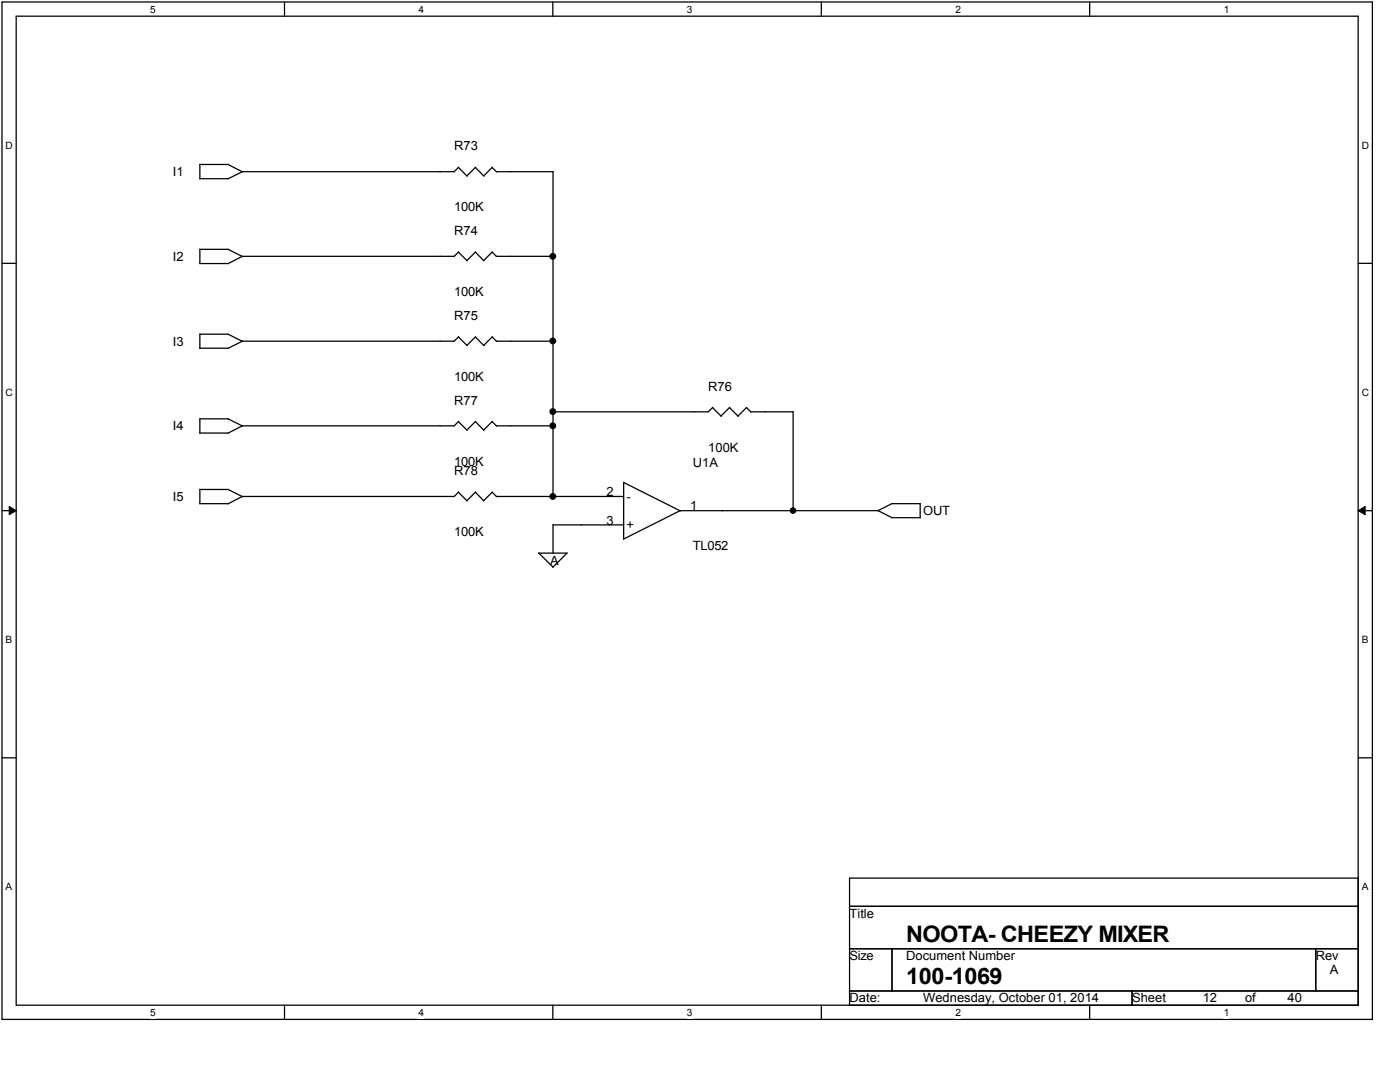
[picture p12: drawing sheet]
<svg xmlns="http://www.w3.org/2000/svg" width="279mm" height="216mm" viewBox="0 0 279 216" stroke-linecap="round" stroke-linejoin="round" font-family="sans-serif">
<path d="M.4 .4h273.5v203h-273.5zM3.2 3.2h267.9v197.4h-267.9z" fill="none" stroke="#000" stroke-width=".25"/>
<g fill="#fff">
<path d="M30 .7h1.1v2.3h-1.1z"/>
<path d="M30 200.9h1.1v2.3h-1.1z"/>
</g>
<path d="M56.8 .4v2.8M56.8 200.6v2.8" fill="none" stroke="#000" stroke-width=".25"/>
<g fill="#fff">
<path d="M83.5 .7h1.1v2.3h-1.1z"/>
<path d="M83.5 200.9h1.1v2.3h-1.1z"/>
</g>
<path d="M110.3 .4v2.8M110.3 200.6v2.8" fill="none" stroke="#000" stroke-width=".25"/>
<g fill="#fff">
<path d="M137.1 .7h1.1v2.3h-1.1z"/>
<path d="M137.1 200.9h1.1v2.3h-1.1z"/>
</g>
<path d="M163.9 .4v2.8M163.9 200.6v2.8" fill="none" stroke="#000" stroke-width=".25"/>
<g fill="#fff">
<path d="M190.7 .7h1.1v2.3h-1.1z"/>
<path d="M190.7 200.9h1.1v2.3h-1.1z"/>
</g>
<path d="M217.5 .4v2.8M217.5 200.6v2.8" fill="none" stroke="#000" stroke-width=".25"/>
<g fill="#fff">
<path d="M244.2 .7h1.1v2.3h-1.1z"/>
<path d="M244.2 200.9h1.1v2.3h-1.1z"/>
<path d="M1.1 27.9h1.5v2.2h-1.5z"/>
<path d="M271.8 27.9h1.4v2.2h-1.4z"/>
<path d="M1.1 77.2h1.5v2.2h-1.5z"/>
<path d="M271.8 77.2h1.4v2.2h-1.4z"/>
</g>
<path d="M.4 52.5h2.8M271.1 52.5h2.8" fill="none" stroke="#000" stroke-width=".25"/>
<g fill="#fff">
<path d="M1.1 126.5h1.3v2.3h-1.3z"/>
<path d="M271.8 126.5h1.3v2.3h-1.3z"/>
</g>
<path d="M.4 101.9h2.8M271.1 101.9h2.8" fill="none" stroke="#000" stroke-width=".25"/>
<path d="M1.8 101.1l1.4 .8-1.4 .8zM271.1 101.9l1.3-.8v1.6z" fill="#000"/>
<path d="M1.8 101.1l1.4 .8-1.4 .8zM271.1 101.9l1.3-.8v1.6z" fill="none" stroke="#000" stroke-width=".2"/>
<g fill="#fff">
<path d="M1.1 175.9h1.3v2.2h-1.3z"/>
<path d="M271.8 175.9h1.3v2.2h-1.3z"/>
</g>
<g fill="none" stroke="#000" stroke-width=".25">
<path d="M39.9 32.8h5.7M39.9 32.8l-.1 2.9h5.7M45.5 32.8l2.9 1.5M91.5 33.4l-.9 .9h-42.2l-2.9 1.4M94.9 33.4l1.7 1.7M94.9 33.4l-1.7 1.7-1.7-1.7M98.2 33.4l.9 .9M98.3 33.4l-1.8 1.7M99.1 34.3h11.3M110.4 34.2v64.9M39.9 49.7v2.9h5.6M39.9 49.8h5.7"/>
<path d="M45.5 49.8l2.9 1.4M91.5 50.3l1.7 1.7M91.5 50.3l-.9 .8h-42.2l-2.9 1.5M94.9 50.3l1.7 1.7M94.9 50.3l-1.7 1.7M98.2 50.3l.9 .9M98.3 50.3l-1.8 1.7M99.1 51.1h11.3M39.9 66.6v2.9h5.6M39.9 66.7h5.7M45.5 66.7l2.9 1.4M91.5 67.2l-.9 .9h-42.2l-2.9 1.4"/>
<path d="M94.9 67.2l1.7 1.8M94.9 67.2l-1.7 1.8-1.7-1.8M98.2 67.2l.9 .9h11.3M98.3 67.2l-1.8 1.7M39.9 97.6l-.1 2.9h5.7M39.9 83.5v2.9h5.6M39.9 83.6h5.7M39.9 97.7h5.7M45.5 83.6l2.9 1.4M45.5 97.7l2.9 1.4M91.5 84.1l1.7 1.8M91.5 98.2l-.9 .9h-42.2l-2.9 1.4"/>
<path d="M91.5 84.1l-.9 .9h-42.2l-2.9 1.5M94.9 98.2l1.7 1.8M94.9 84.1l1.7 1.8M94.9 98.2l-1.7 1.8-1.7-1.8M94.9 84.1l-1.7 1.7M98.2 98.2l.9 .9h25.4M98.2 84.1l.9 .9M98.3 98.2l-1.8 1.7M98.3 84.1l-1.8 1.7M99.1 85h11.3M124.5 96.2v11.3M124.5 96.3l11.3 5.6"/>
<path d="M142.2 81.3l1.7 1.8M142.2 81.3l-.8 .9h-31.1M145.6 81.3l1.7 1.8M145.6 81.3l-1.7 1.7M149 81.3l.9 .9M149 81.3l-1.7 1.7M149.8 82.2h8.5v19.7M107.5 110.3l2.9 2.9M107.5 110.4h5.7M110.4 104.7h14.1M110.4 104.7v5.7M113.2 110.4l-2.9 2.8"/>
<path d="M175.2 101.9l2.8 1.4M178 103.3h5.6M178 100.5h5.7M178.1 100.5l-2.9 1.4h-39.5l-11.3 5.7M183.6 100.5v2.8M.4 151.2h2.8M271.1 151.2h2.8M169.5 175.2h101.6v25.4h-101.6zM169.5 180.8h101.6M169.5 189.3h101.6M169.5 197.7h101.6M178 189.3v8.4"/>
<path d="M225.9 197.7v2.9M262.6 189.3v8.4"/>
<circle cx="110.3" cy="51.1" r=".56"/>
<circle cx="110.3" cy="68" r=".56"/>
<circle cx="110.3" cy="85" r=".56"/>
<circle cx="110.3" cy="82.1" r=".56"/>
<circle cx="110.3" cy="99.1" r=".56"/>
<circle cx="158.3" cy="101.9" r=".54"/>
</g>
<g fill="#000">
<circle cx="110.3" cy="51.1" r=".56"/>
<circle cx="110.3" cy="68" r=".56"/>
<circle cx="110.3" cy="85" r=".56"/>
<circle cx="110.3" cy="82.1" r=".56"/>
<circle cx="110.3" cy="99.1" r=".56"/>
<circle cx="158.3" cy="101.9" r=".54"/>
</g>
<g font-size="4.5">
<text x="180.8" y="187.9">NOOTA- CHEEZY MIXER</text>
<text x="180.8" y="196.3">100-1069</text>
</g>
<g font-size="2.5">
<text x="34.5" y="35.1">I1</text>
<text x="90.6" y="30">R73</text>
<text x="90.6" y="42.2">100K</text>
<text x="90.6" y="47">R74</text>
<text x="34.5" y="52">I2</text>
<text x="90.6" y="59.1">100K</text>
<text x="90.6" y="63.9">R75</text>
<text x="34.5" y="69">I3</text>
<text x="90.6" y="76">100K</text>
<text x="141.4" y="78">R76</text>
<text x="90.6" y="80.8">R77</text>
<text x="34.5" y="85.9">I4</text>
<text x="90.6" y="94.9">R78</text>
<text x="90.6" y="92.9">100K</text>
<text x="138.3" y="93.2">U1A</text>
<text x="141.4" y="90.1">100K</text>
<text x="34.5" y="100">I5</text>
<text x="121" y="99">2</text>
<text x="125" y="100">-</text>
<text x="137.7" y="101.9">1</text>
<text x="90.6" y="107">100K</text>
<text x="121" y="104.7">3</text>
<text x="125" y="105.6">+</text>
<text x="184.2" y="102.8">OUT</text>
<text x="109.8" y="112.7">A</text>
<text x="138.3" y="109.8">TL052</text>
<text x="169.5" y="183.1">Title</text>
<text x="169.5" y="191.6">Size</text>
<text x="180.8" y="191.6">Document Number</text>
<text x="262.6" y="191.6">Rev</text>
<text x="265.4" y="194.4">A</text>
<text x="169.5" y="200">Date:</text>
<text x="184.2" y="200">Wednesday, October 01, 2014</text>
<text x="225.9" y="200">Sheet</text>
<text x="240" y="200">12</text>
<text x="248.5" y="200">of</text>
<text x="257" y="200">40</text>
</g>
<g font-size="2">
<text x="30" y="2.6">5</text>
<text x="83.5" y="2.6">4</text>
<text x="137.1" y="2.6">3</text>
<text x="190.7" y="2.6">2</text>
<text x="244.2" y="2.6">1</text>
<text x="1.1" y="29.7">D</text>
<text x="271.8" y="29.7">D</text>
<text x="1.1" y="79">C</text>
<text x="271.8" y="79">C</text>
<text x="1.1" y="128.4">B</text>
<text x="271.8" y="128.4">B</text>
<text x="1.1" y="177.7">A</text>
<text x="271.8" y="177.7">A</text>
<text x="30" y="202.7">5</text>
<text x="83.5" y="202.7">4</text>
<text x="137.1" y="202.7">3</text>
<text x="190.7" y="202.7">2</text>
<text x="244.2" y="202.7">1</text>
</g>
</svg>
